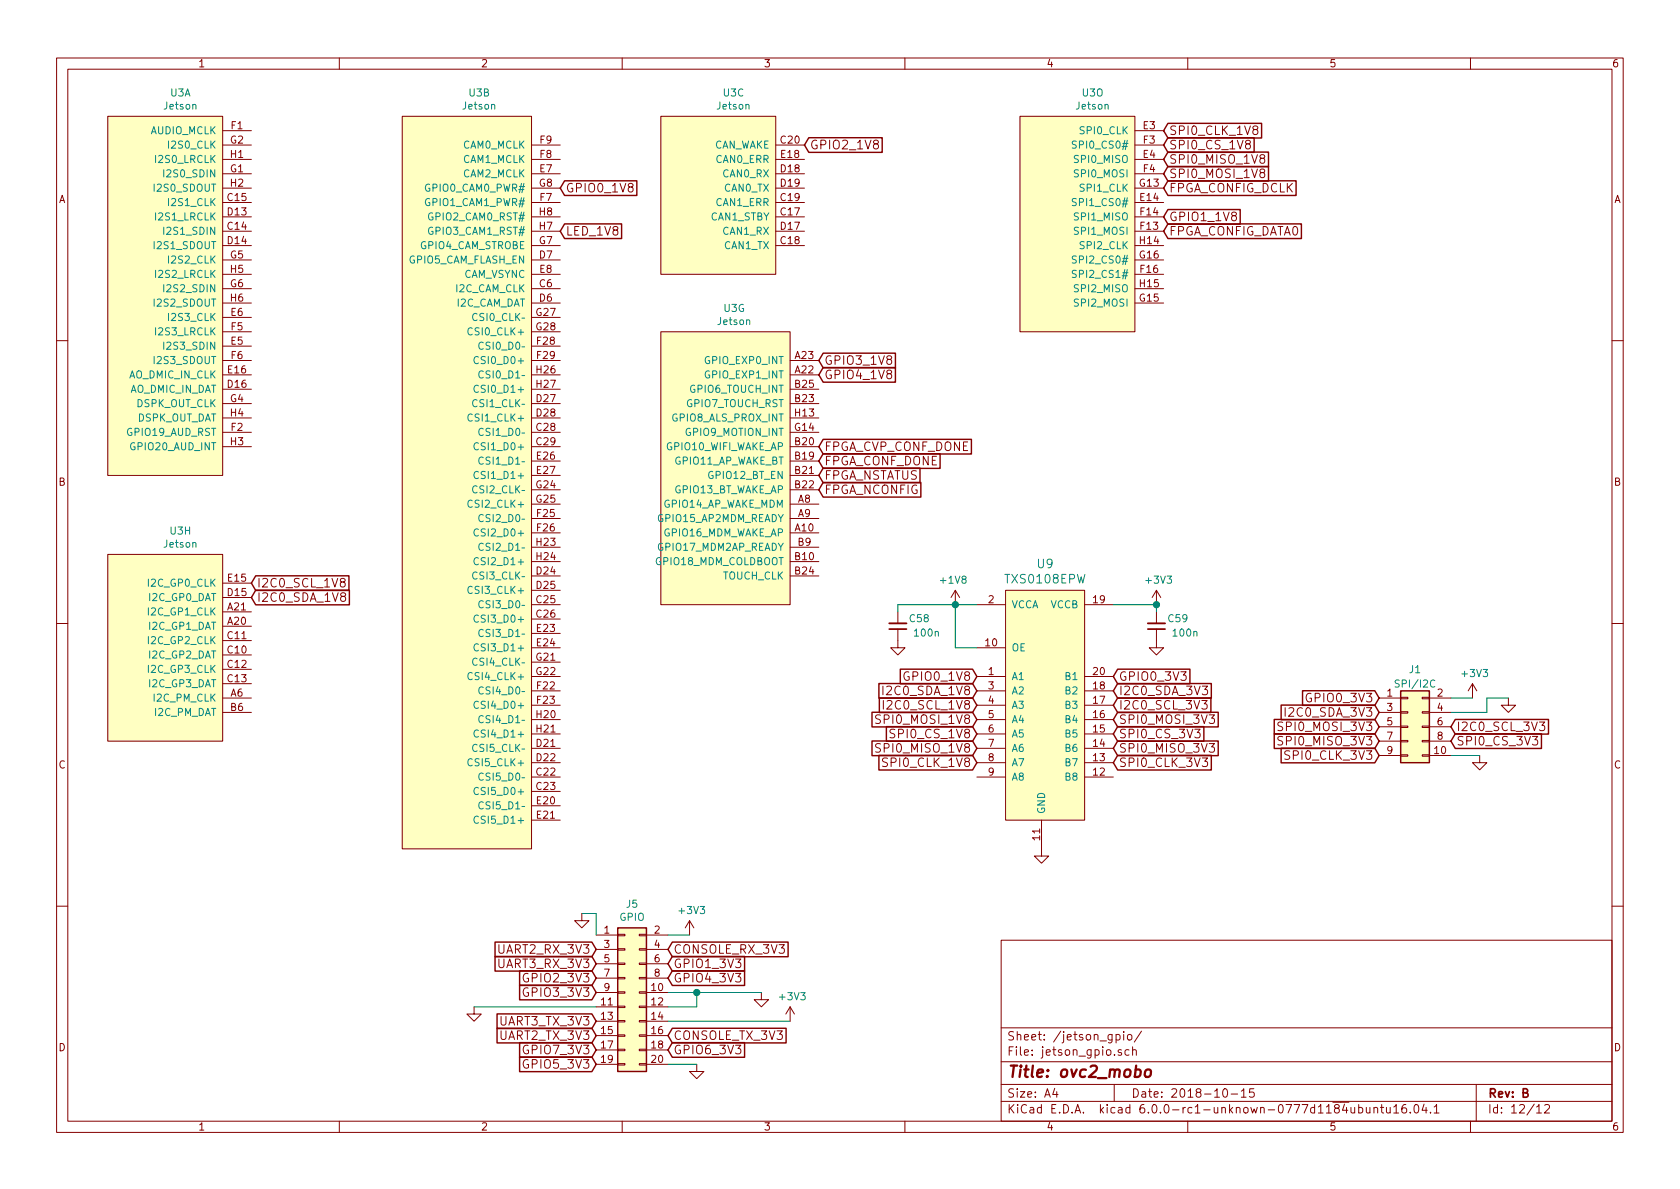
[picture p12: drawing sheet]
EESchema Schematic File Version 4
LIBS:ovc2_mobo-cache
EELAYER 28 0
EELAYER END
$Descr A4 11693 8268
encoding utf-8
Sheet 12 12
Title "ovc2_mobo"
Date "2018-10-15"
Rev "B"
Comp ""
Comment1 ""
Comment2 ""
Comment3 ""
Comment4 ""
$EndDescr
$Comp
L tx2:Jetson U3
U 1 1
P 750 2000
F 0 "U3" H 1256 3365 50  0000 C CNN
F 1 "Jetson" H 1256 3274 50  0000 C CNN
F 2 "Jetson:JETSON_TX" H 750 2000 50  0001 C CNN
F 3 "" H 750 2000 50  0001 C CNN
F 4 "samtec" H 750 2000 50  0001 C CNN "D1"
F 5 "SEAM-50-03.5-S-08-2-A-K-TR" H 750 2000 50  0001 C CNN "D1PN"
F 6 "Samtec" H 750 2000 50  0001 C CNN "MFN"
F 7 "SEAM-50-03.5-S-08-2-A-K-TR" H 1256 3465 50  0001 C CNN "MPN"
F 8 "no" H 1256 3465 50  0001 C CNN "Substitution OK?"
	1    750  2000
	1    0    0    -1  
$EndComp
$Comp
L tx2:Jetson U3
U 2 1
P 2800 3300
F 0 "U3" H 3336 5965 50  0000 C CNN
F 1 "Jetson" H 3336 5874 50  0000 C CNN
F 2 "Jetson:JETSON_TX" H 2800 3300 50  0001 C CNN
F 3 "" H 2800 3300 50  0001 C CNN
F 4 "samtec" H 2800 3300 50  0001 C CNN "D1"
F 5 "SEAM-50-03.5-S-08-2-A-K-TR" H 2800 3300 50  0001 C CNN "D1PN"
F 6 "Samtec" H 2800 3300 50  0001 C CNN "MFN"
F 7 "SEAM-50-03.5-S-08-2-A-K-TR" H 3336 6065 50  0001 C CNN "MPN"
F 8 "no" H 3336 6065 50  0001 C CNN "Substitution OK?"
	2    2800 3300
	1    0    0    -1  
$EndComp
$Comp
L tx2:Jetson U3
U 3 1
P 4600 1300
F 0 "U3" H 5106 1965 50  0000 C CNN
F 1 "Jetson" H 5106 1874 50  0000 C CNN
F 2 "Jetson:JETSON_TX" H 4600 1300 50  0001 C CNN
F 3 "" H 4600 1300 50  0001 C CNN
F 4 "samtec" H 4600 1300 50  0001 C CNN "D1"
F 5 "SEAM-50-03.5-S-08-2-A-K-TR" H 4600 1300 50  0001 C CNN "D1PN"
F 6 "Samtec" H 4600 1300 50  0001 C CNN "MFN"
F 7 "SEAM-50-03.5-S-08-2-A-K-TR" H 5106 2065 50  0001 C CNN "MPN"
F 8 "no" H 5106 2065 50  0001 C CNN "Substitution OK?"
	3    4600 1300
	1    0    0    -1  
$EndComp
$Comp
L tx2:Jetson U3
U 7 1
P 4600 3200
F 0 "U3" H 5111 4265 50  0000 C CNN
F 1 "Jetson" H 5111 4174 50  0000 C CNN
F 2 "Jetson:JETSON_TX" H 4600 3200 50  0001 C CNN
F 3 "" H 4600 3200 50  0001 C CNN
F 4 "samtec" H 4600 3200 50  0001 C CNN "D1"
F 5 "SEAM-50-03.5-S-08-2-A-K-TR" H 4600 3200 50  0001 C CNN "D1PN"
F 6 "Samtec" H 4600 3200 50  0001 C CNN "MFN"
F 7 "SEAM-50-03.5-S-08-2-A-K-TR" H 5111 4365 50  0001 C CNN "MPN"
F 8 "no" H 5111 4365 50  0001 C CNN "Substitution OK?"
	7    4600 3200
	1    0    0    -1  
$EndComp
$Comp
L tx2:Jetson U3
U 8 1
P 750 4450
F 0 "U3" H 1256 5215 50  0000 C CNN
F 1 "Jetson" H 1256 5124 50  0000 C CNN
F 2 "Jetson:JETSON_TX" H 750 4450 50  0001 C CNN
F 3 "" H 750 4450 50  0001 C CNN
F 4 "samtec" H 750 4450 50  0001 C CNN "D1"
F 5 "SEAM-50-03.5-S-08-2-A-K-TR" H 750 4450 50  0001 C CNN "D1PN"
F 6 "Samtec" H 750 4450 50  0001 C CNN "MFN"
F 7 "SEAM-50-03.5-S-08-2-A-K-TR" H 1256 5315 50  0001 C CNN "MPN"
F 8 "no" H 1256 5315 50  0001 C CNN "Substitution OK?"
	8    750  4450
	1    0    0    -1  
$EndComp
$Comp
L tx2:Jetson U3
U 15 1
P 7100 1500
F 0 "U3" H 7606 2365 50  0000 C CNN
F 1 "Jetson" H 7606 2274 50  0000 C CNN
F 2 "Jetson:JETSON_TX" H 7100 1500 50  0001 C CNN
F 3 "" H 7100 1500 50  0001 C CNN
F 4 "samtec" H 7100 1500 50  0001 C CNN "D1"
F 5 "SEAM-50-03.5-S-08-2-A-K-TR" H 7100 1500 50  0001 C CNN "D1PN"
F 6 "Samtec" H 7100 1500 50  0001 C CNN "MFN"
F 7 "SEAM-50-03.5-S-08-2-A-K-TR" H 7606 2465 50  0001 C CNN "MPN"
F 8 "no" H 7606 2465 50  0001 C CNN "Substitution OK?"
	15   7100 1500
	1    0    0    -1  
$EndComp
$Comp
L power:GND #PWR0122
U 1 1
P 10500 4850
F 0 "#PWR0122" H 10500 4600 50  0001 C CNN
F 1 "GND" H 10505 4677 50  0001 C CNN
F 2 "" H 10500 4850 50  0001 C CNN
F 3 "" H 10500 4850 50  0001 C CNN
	1    10500 4850
	-1   0    0    -1  
$EndComp
$Comp
L Connector_Generic:Conn_02x05_Odd_Even J1
U 1 1
P 9800 5050
F 0 "J1" H 9850 5450 50  0000 C CNN
F 1 "SPI/I2C" H 9850 5350 50  0000 C CNN
F 2 "Pin_Headers:Pin_Header_Angled_2x05_Pitch2.54mm" H 9800 5050 50  0001 C CNN
F 3 "" H 9800 5050 50  0001 C CNN
F 4 "digikey" H 9850 5550 50  0001 C CNN "D1"
F 5 "609-3410" H 9800 5050 50  0001 C CNN "D1PN"
F 6 "Amp FCI" H 9850 5550 50  0001 C CNN "MFN"
F 7 "68021-210HLF" H 9850 5550 50  0001 C CNN "MPN"
F 8 "yes" H 9850 5550 50  0001 C CNN "Substitution OK?"
	1    9800 5050
	1    0    0    -1  
$EndComp
$Comp
L power:+3V3 #PWR0123
U 1 1
P 10250 4850
F 0 "#PWR0123" H 10250 4700 50  0001 C CNN
F 1 "+3V3" H 10265 5023 50  0000 C CNN
F 2 "" H 10250 4850 50  0001 C CNN
F 3 "" H 10250 4850 50  0001 C CNN
	1    10250 4850
	1    0    0    -1  
$EndComp
$Comp
L Connector_Generic:Conn_02x10_Odd_Even J5
U 1 1
P 4350 6900
F 0 "J5" H 4400 7517 50  0000 C CNN
F 1 "GPIO" H 4400 7426 50  0000 C CNN
F 2 "Pin_Headers:Pin_Header_Angled_2x10_Pitch2.54mm" H 4350 6900 50  0001 C CNN
F 3 "" H 4350 6900 50  0001 C CNN
F 4 "digikey" H 4400 7617 50  0001 C CNN "D1"
F 5 "609-3347" H 4350 6900 50  0001 C CNN "D1PN"
F 6 "Amp FCI" H 4400 7617 50  0001 C CNN "MFN"
F 7 "68021-220HLF" H 4400 7617 50  0001 C CNN "MPN"
F 8 "yes" H 4400 7617 50  0001 C CNN "Substitution OK?"
	1    4350 6900
	1    0    0    -1  
$EndComp
$Comp
L power:GND #PWR0136
U 1 1
P 4050 6350
F 0 "#PWR0136" H 4050 6100 50  0001 C CNN
F 1 "GND" H 4055 6177 50  0001 C CNN
F 2 "" H 4050 6350 50  0001 C CNN
F 3 "" H 4050 6350 50  0001 C CNN
	1    4050 6350
	-1   0    0    -1  
$EndComp
$Comp
L power:+3V3 #PWR0137
U 1 1
P 4800 6500
F 0 "#PWR0137" H 4800 6350 50  0001 C CNN
F 1 "+3V3" H 4815 6673 50  0000 C CNN
F 2 "" H 4800 6500 50  0001 C CNN
F 3 "" H 4800 6500 50  0001 C CNN
	1    4800 6500
	1    0    0    -1  
$EndComp
$Comp
L power:GND #PWR0138
U 1 1
P 3300 7000
F 0 "#PWR0138" H 3300 6750 50  0001 C CNN
F 1 "GND" H 3305 6827 50  0001 C CNN
F 2 "" H 3300 7000 50  0001 C CNN
F 3 "" H 3300 7000 50  0001 C CNN
	1    3300 7000
	-1   0    0    -1  
$EndComp
$Comp
L power:GND #PWR0139
U 1 1
P 5300 6900
F 0 "#PWR0139" H 5300 6650 50  0001 C CNN
F 1 "GND" H 5305 6727 50  0001 C CNN
F 2 "" H 5300 6900 50  0001 C CNN
F 3 "" H 5300 6900 50  0001 C CNN
	1    5300 6900
	-1   0    0    -1  
$EndComp
$Comp
L power:+3V3 #PWR0141
U 1 1
P 5500 7100
F 0 "#PWR0141" H 5500 6950 50  0001 C CNN
F 1 "+3V3" H 5515 7273 50  0000 C CNN
F 2 "" H 5500 7100 50  0001 C CNN
F 3 "" H 5500 7100 50  0001 C CNN
	1    5500 7100
	1    0    0    -1  
$EndComp
$Comp
L power:GND #PWR0142
U 1 1
P 4850 7400
F 0 "#PWR0142" H 4850 7150 50  0001 C CNN
F 1 "GND" H 4855 7227 50  0001 C CNN
F 2 "" H 4850 7400 50  0001 C CNN
F 3 "" H 4850 7400 50  0001 C CNN
	1    4850 7400
	-1   0    0    -1  
$EndComp
$Comp
L voltage_translators:TXS0108EPW U9
U 1 1
P 7300 5000
F 0 "U9" H 7275 6087 60  0000 C CNN
F 1 "TXS0108EPW" H 7275 5981 60  0000 C CNN
F 2 "Package_SO:TSSOP-20_4.4x6.5mm_P0.65mm" H 7300 6150 60  0001 C CNN
F 3 "" H 7275 5981 60  0001 C CNN
F 4 "digikey" H 7275 6187 50  0001 C CNN "D1"
F 5 "296-23011" H 7275 6187 50  0001 C CNN "D1PN"
F 6 "TI" H 7275 6187 50  0001 C CNN "MFN"
F 7 " TXS0108EPWR " H 7275 6187 50  0001 C CNN "MPN"
F 8 "no" H 7275 6187 50  0001 C CNN "Substitution OK?"
	1    7300 5000
	1    0    0    -1  
$EndComp
$Comp
L power:+1V8 #PWR0165
U 1 1
P 6650 4200
F 0 "#PWR0165" H 6650 4050 50  0001 C CNN
F 1 "+1V8" H 6665 4373 50  0000 C CNN
F 2 "" H 6650 4200 50  0001 C CNN
F 3 "" H 6650 4200 50  0001 C CNN
	1    6650 4200
	-1   0    0    -1  
$EndComp
$Comp
L device:C_Small C58
U 1 1
P 6250 4350
F 0 "C58" H 6100 4300 50  0000 C CNN
F 1 "100n" H 6050 4400 50  0000 C CNN
F 2 "Capacitor_SMD:C_0402_1005Metric" H 6250 4350 50  0001 C CNN
F 3 "" H 6250 4350 50  0001 C CNN
F 4 "Element14" H 6200 4250 50  0001 C CNN "D1"
F 5 "2525021" H 6200 4250 50  0001 C CNN "D1PN"
F 6 "TDK" H 6200 4250 50  0001 C CNN "MFN"
F 7 "C1005X5R1E104K050BC" H 6200 4250 50  0001 C CNN "MPN"
F 8 "yes" H 6100 4400 50  0001 C CNN "Substitution OK?"
F 9 "X5R" H 6100 4400 50  0001 C CNN "Thermal"
F 10 "20%" H 6100 4400 50  0001 C CNN "Tolerance"
F 11 "25 V" H 6100 4400 50  0001 C CNN "Voltage"
	1    6250 4350
	-1   0    0    1   
$EndComp
$Comp
L power:GND #PWR0166
U 1 1
P 6250 4450
F 0 "#PWR0166" H 6250 4200 50  0001 C CNN
F 1 "GND" H 6255 4277 50  0001 C CNN
F 2 "" H 6250 4450 50  0001 C CNN
F 3 "" H 6250 4450 50  0001 C CNN
	1    6250 4450
	-1   0    0    -1  
$EndComp
$Comp
L device:C_Small C59
U 1 1
P 8050 4350
F 0 "C59" H 7900 4300 50  0000 C CNN
F 1 "100n" H 7850 4400 50  0000 C CNN
F 2 "Capacitor_SMD:C_0402_1005Metric" H 8050 4350 50  0001 C CNN
F 3 "" H 8050 4350 50  0001 C CNN
F 4 "Element14" H 8000 4250 50  0001 C CNN "D1"
F 5 "2525021" H 8000 4250 50  0001 C CNN "D1PN"
F 6 "TDK" H 8000 4250 50  0001 C CNN "MFN"
F 7 "C1005X5R1E104K050BC" H 8000 4250 50  0001 C CNN "MPN"
F 8 "yes" H 7900 4400 50  0001 C CNN "Substitution OK?"
F 9 "X5R" H 7900 4400 50  0001 C CNN "Thermal"
F 10 "20%" H 7900 4400 50  0001 C CNN "Tolerance"
F 11 "25 V" H 7900 4400 50  0001 C CNN "Voltage"
	1    8050 4350
	-1   0    0    1   
$EndComp
$Comp
L power:GND #PWR0167
U 1 1
P 8050 4450
F 0 "#PWR0167" H 8050 4200 50  0001 C CNN
F 1 "GND" H 8055 4277 50  0001 C CNN
F 2 "" H 8050 4450 50  0001 C CNN
F 3 "" H 8050 4450 50  0001 C CNN
	1    8050 4450
	-1   0    0    -1  
$EndComp
$Comp
L power:+3V3 #PWR0168
U 1 1
P 8050 4200
F 0 "#PWR0168" H 8050 4050 50  0001 C CNN
F 1 "+3V3" H 8065 4373 50  0000 C CNN
F 2 "" H 8050 4200 50  0001 C CNN
F 3 "" H 8050 4200 50  0001 C CNN
	1    8050 4200
	1    0    0    -1  
$EndComp
$Comp
L power:GND #PWR0169
U 1 1
P 7250 5900
F 0 "#PWR0169" H 7250 5650 50  0001 C CNN
F 1 "GND" H 7255 5727 50  0001 C CNN
F 2 "" H 7250 5900 50  0001 C CNN
F 3 "" H 7250 5900 50  0001 C CNN
	1    7250 5900
	-1   0    0    -1  
$EndComp
$Comp
L power:GND #PWR0121
U 1 1
P 10300 5250
F 0 "#PWR0121" H 10300 5000 50  0001 C CNN
F 1 "GND" H 10305 5077 50  0001 C CNN
F 2 "" H 10300 5250 50  0001 C CNN
F 3 "" H 10300 5250 50  0001 C CNN
	1    10300 5250
	-1   0    0    -1  
$EndComp
Text GLabel 8100 1300 2    60   Input ~ 0
FPGA_CONFIG_DCLK
Text GLabel 5700 3100 2    60   Input ~ 0
FPGA_CVP_CONF_DONE
Text GLabel 5700 3200 2    60   Input ~ 0
FPGA_CONF_DONE
Text GLabel 5700 3300 2    60   Input ~ 0
FPGA_NSTATUS
Text GLabel 5700 3400 2    60   Input ~ 0
FPGA_NCONFIG
Text GLabel 8100 1600 2    60   Input ~ 0
FPGA_CONFIG_DATA0
Text GLabel 3900 1600 2    60   Input ~ 0
LED_1V8
Text GLabel 8100 900  2    60   Input ~ 0
SPI0_CLK_1V8
Text GLabel 8100 1000 2    60   Input ~ 0
SPI0_CS_1V8
Text GLabel 8100 1100 2    60   Input ~ 0
SPI0_MISO_1V8
Text GLabel 8100 1200 2    60   Input ~ 0
SPI0_MOSI_1V8
Text GLabel 6800 5300 0    60   Input ~ 0
SPI0_CLK_1V8
Text GLabel 6800 5100 0    60   Input ~ 0
SPI0_CS_1V8
Text GLabel 6800 5200 0    60   Input ~ 0
SPI0_MISO_1V8
Text GLabel 6800 5000 0    60   Input ~ 0
SPI0_MOSI_1V8
Text GLabel 3900 1300 2    60   Input ~ 0
GPIO0_1V8
Text GLabel 6800 4700 0    60   Input ~ 0
GPIO0_1V8
Text GLabel 1750 4050 2    60   Input ~ 0
I2C0_SCL_1V8
Text GLabel 1750 4150 2    60   Input ~ 0
I2C0_SDA_1V8
Text GLabel 6800 4900 0    60   Input ~ 0
I2C0_SCL_1V8
Text GLabel 6800 4800 0    60   Input ~ 0
I2C0_SDA_1V8
Text GLabel 4150 6600 0    60   Input ~ 0
UART2_RX_3V3
Text GLabel 4650 6600 2    60   Input ~ 0
CONSOLE_RX_3V3
Text GLabel 4150 6700 0    60   Input ~ 0
UART3_RX_3V3
Text GLabel 8100 1500 2    60   Input ~ 0
GPIO1_1V8
Text GLabel 5700 2500 2    60   Input ~ 0
GPIO3_1V8
Text GLabel 5700 2600 2    60   Input ~ 0
GPIO4_1V8
Text GLabel 4650 6700 2    60   Input ~ 0
GPIO1_3V3
Text GLabel 4150 6800 0    60   Input ~ 0
GPIO2_3V3
Text GLabel 4150 6900 0    60   Input ~ 0
GPIO3_3V3
Text GLabel 4650 6800 2    60   Input ~ 0
GPIO4_3V3
Text GLabel 4150 7100 0    60   Input ~ 0
UART3_TX_3V3
Text GLabel 4650 7200 2    60   Input ~ 0
CONSOLE_TX_3V3
Text GLabel 4150 7200 0    60   Input ~ 0
UART2_TX_3V3
Text GLabel 4650 7300 2    60   Input ~ 0
GPIO6_3V3
Text GLabel 4150 7300 0    60   Input ~ 0
GPIO7_3V3
Text GLabel 4150 7400 0    60   Input ~ 0
GPIO5_3V3
Text GLabel 5600 1000 2    61   Input ~ 0
GPIO2_1V8
Text GLabel 7750 5300 2    60   Input ~ 0
SPI0_CLK_3V3
Text GLabel 7750 5100 2    60   Input ~ 0
SPI0_CS_3V3
Text GLabel 7750 5200 2    60   Input ~ 0
SPI0_MISO_3V3
Text GLabel 7750 5000 2    60   Input ~ 0
SPI0_MOSI_3V3
Text GLabel 7750 4700 2    60   Input ~ 0
GPIO0_3V3
Text GLabel 7750 4900 2    60   Input ~ 0
I2C0_SCL_3V3
Text GLabel 7750 4800 2    60   Input ~ 0
I2C0_SDA_3V3
Text GLabel 9600 5250 0    60   Input ~ 0
SPI0_CLK_3V3
Text GLabel 10100 5150 2    60   Input ~ 0
SPI0_CS_3V3
Text GLabel 9600 5150 0    60   Input ~ 0
SPI0_MISO_3V3
Text GLabel 9600 5050 0    60   Input ~ 0
SPI0_MOSI_3V3
Text GLabel 9600 4850 0    60   Input ~ 0
GPIO0_3V3
Text GLabel 10100 5050 2    60   Input ~ 0
I2C0_SCL_3V3
Text GLabel 9600 4950 0    60   Input ~ 0
I2C0_SDA_3V3
Wire Wire Line
	10250 4850 10100 4850
Wire Wire Line
	4050 6350 4150 6350
Wire Wire Line
	4150 6350 4150 6500
Wire Wire Line
	4650 6500 4800 6500
Wire Wire Line
	3300 7000 4150 7000
Wire Wire Line
	5300 6900 4850 6900
Wire Wire Line
	4650 7000 4850 7000
Wire Wire Line
	4850 7000 4850 6900
Wire Wire Line
	4850 6900 4650 6900
Wire Wire Line
	5500 7100 4650 7100
Wire Wire Line
	4850 7400 4650 7400
Wire Wire Line
	6650 4200 6800 4200
Wire Wire Line
	6650 4200 6650 4500
Wire Wire Line
	6650 4500 6800 4500
Wire Wire Line
	6650 4200 6250 4200
Wire Wire Line
	6250 4200 6250 4250
Wire Wire Line
	7750 4200 8050 4200
Wire Wire Line
	8050 4200 8050 4250
Wire Wire Line
	10350 4950 10350 4850
Wire Wire Line
	10350 4850 10500 4850
Wire Wire Line
	10100 4950 10350 4950
Wire Wire Line
	10300 5250 10100 5250
Connection ~ 4850 6900
Connection ~ 6650 4200
Connection ~ 8050 4200
$EndSCHEMATC
